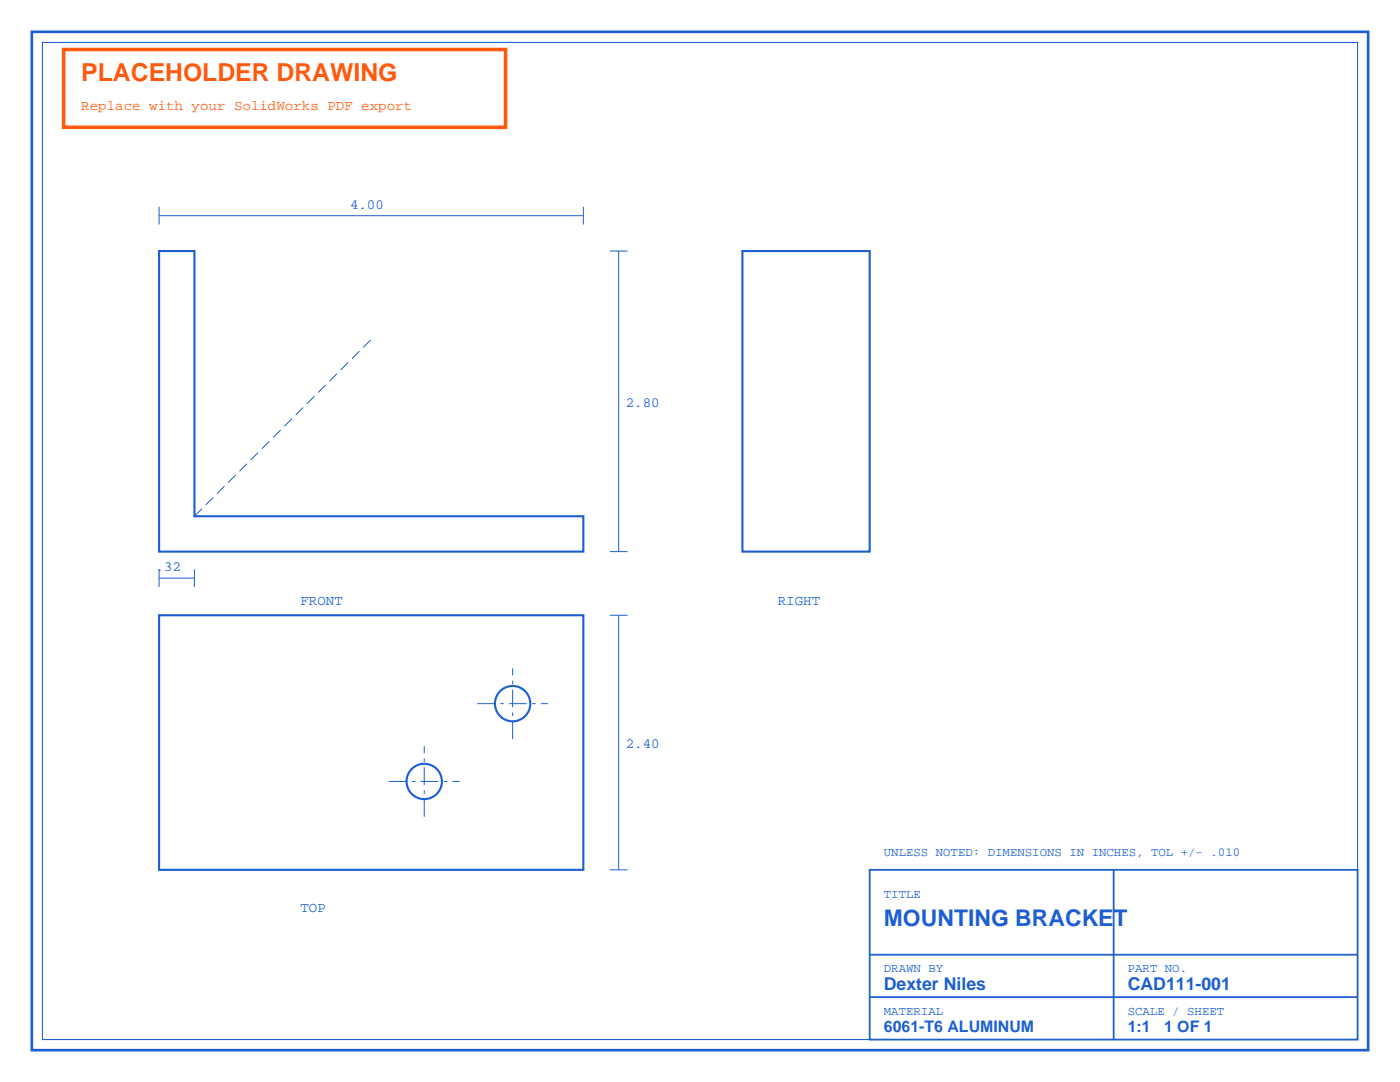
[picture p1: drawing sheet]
<svg xmlns="http://www.w3.org/2000/svg" width="279mm" height="216mm" viewBox="0 0 279 216" stroke-linecap="round" stroke-linejoin="round" font-family="sans-serif">
<path d="M6.3 6.3h266.7v203.2h-266.7z" fill="none" stroke="#1d5fd1" stroke-width=".53"/>
<path d="M8.5 8.5h262.4v198.9h-262.4z" fill="none" stroke="#1d5fd1" stroke-width=".21"/>
<path d="M173.6 173.6h97.3v33.8h-97.3zM222.2 173.6v33.8M173.6 190.5h97.3M173.6 199h97.3" fill="none" stroke="#1d5fd1" stroke-width=".35"/>
<path d="M12.7 9.9h88.2v15.5h-88.2z" fill="none" stroke="#ff590d" stroke-width=".71" stroke-linecap="butt"/>
<g fill="none" stroke="#1d5fd1" stroke-width=".42">
<path d="M31.7 50.1h7.1v52.9h77.6v7.1h-84.7zM148.2 50.1h25.4v60h-25.4zM31.7 122.8h84.7v50.8h-84.7z"/>
<circle cx="84.7" cy="155.9" r="3.5"/>
<circle cx="102.3" cy="140.4" r="3.5"/>
</g>
<path d="M38.8 103l35.3-35.3" fill="none" stroke="#1d5fd1" stroke-width=".2" stroke-dasharray="2.1 1.1" stroke-linecap="butt"/>
<path d="M77.6 155.9h14.1M95.2 140.4h14.2M102.3 147.5v-14.2M84.7 163v-14.1" fill="none" stroke="#1d5fd1" stroke-width=".2" stroke-dasharray="3.5 1.1 .7 1.1" stroke-linecap="butt"/>
<path d="M31.7 43h84.7M31.7 41.3v3.5M116.4 41.3v3.5M121.7 50.1h3.5M123.5 50.1v60M31.7 113.6v3.5M31.7 115.4h7.1M38.8 113.6v3.5M121.7 110.1h3.5M121.7 122.8h3.5M123.5 122.8v50.8M121.7 173.6h3.5" fill="none" stroke="#1d5fd1" stroke-width=".2"/>
<text font-size="4.9" fill="#ff590d" x="16.2" y="16.2">PLACEHOLDER DRAWING</text>
<text font-size="4.6" fill="#1d5fd1" x="176.4" y="184.9">MOUNTING BRACKET</text>
<g font-size="3.5" fill="#1d5fd1">
<text x="176.4" y="197.6">Dexter Niles</text>
<text x="225.1" y="197.6">CAD111-001</text>
</g>
<g font-size="3.2" fill="#1d5fd1">
<text x="176.4" y="206">6061-T6 ALUMINUM</text>
<text x="225.1" y="206">1:1</text>
<text x="232.3" y="206">1 OF 1</text>
</g>
<text font-size="2.8" fill="#ff590d" x="16.2" y="21.9">Replace with your SolidWorks PDF export</text>
<g font-size="2.8" fill="#1d5fd1">
<text x="69.8" y="41.6">4.00</text>
<text x="124.9" y="81.1">2.80</text>
<text x="31" y="113.9">.32</text>
<text x="60" y="120.6">FRONT</text>
<text x="155.2" y="120.6">RIGHT</text>
<text x="124.9" y="149.2">2.40</text>
<text x="60" y="182">TOP</text>
</g>
<g font-size="2.5" fill="#1d5fd1">
<text x="176.4" y="170.7">UNLESS NOTED: DIMENSIONS IN INCHES, TOL +/- .010</text>
<text x="176.4" y="179.2">TITLE</text>
<text x="176.4" y="194">DRAWN BY</text>
<text x="225.1" y="194">PART NO.</text>
<text x="176.4" y="202.5">MATERIAL</text>
<text x="225.1" y="202.5">SCALE / SHEET</text>
</g>
</svg>
